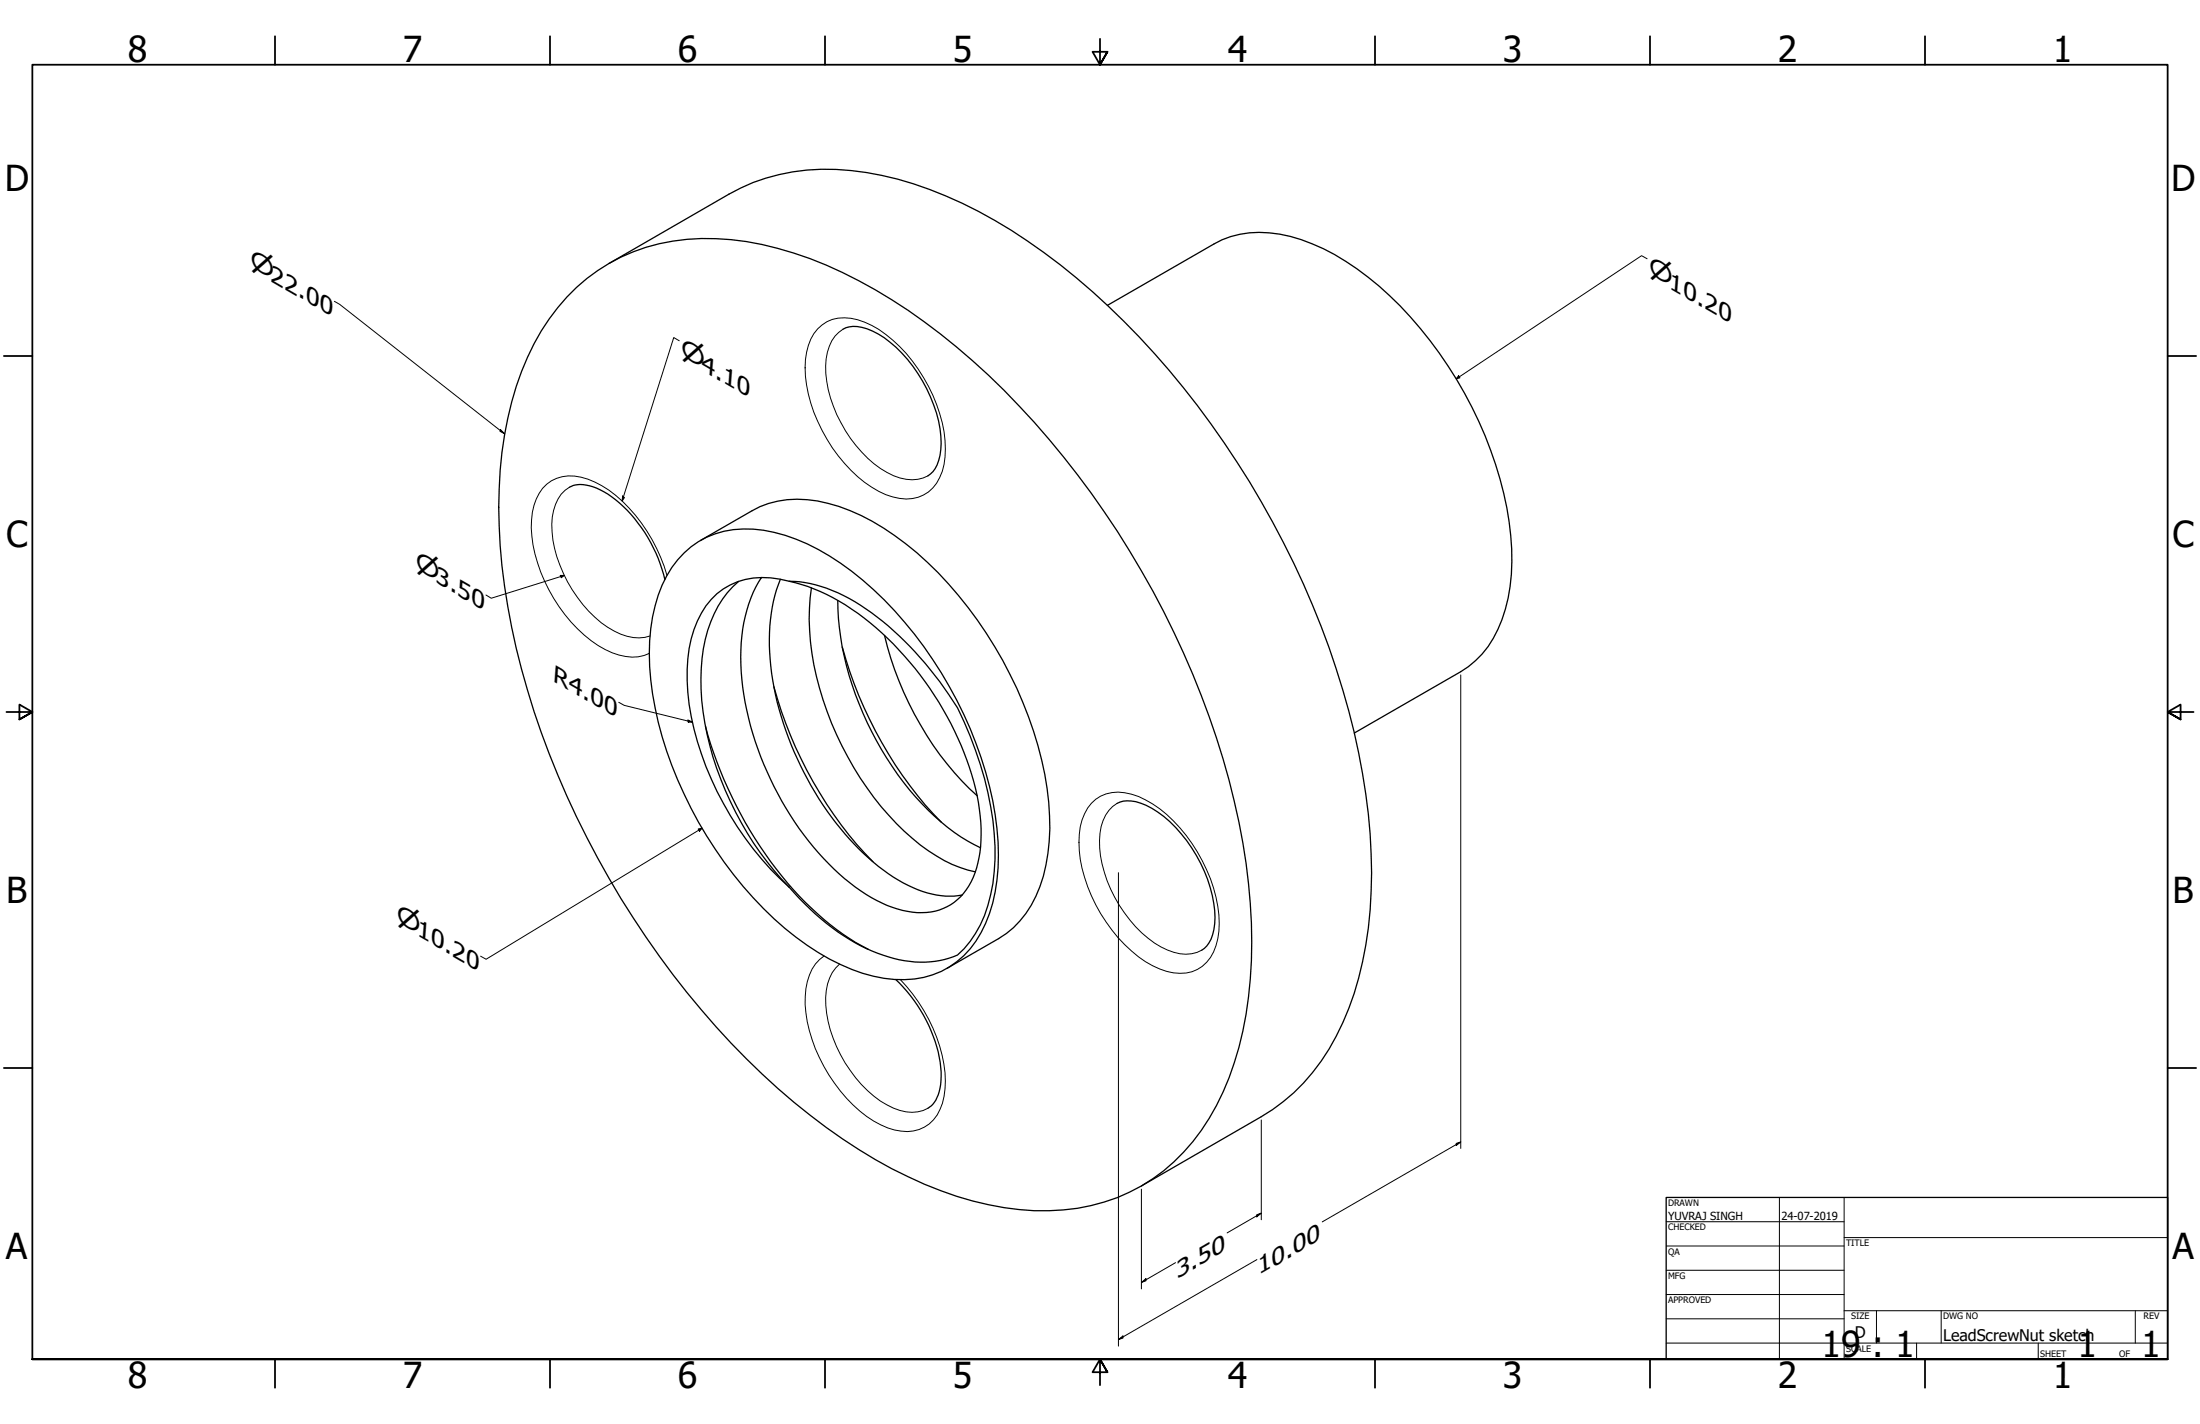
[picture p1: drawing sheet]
<svg xmlns="http://www.w3.org/2000/svg" width="864mm" height="559mm" viewBox="0 0 864 559" stroke-linecap="round" stroke-linejoin="round" font-family="sans-serif">
<!-- layer: Visible Narrow (ANSI) -->
<path d="M321 129a14.6 14.6 0 0 1 15.7-3.5 46.3 46.3 0 0 1 23.7 19.3 56 56 0 0 1 10.6 34.5 18.1 18.1 0 0 1-8.5 14.9 17.3 17.3 0 0 1-14.8-.1 55.1 55.1 0 0 1-26.7-28.7 46.7 46.7 0 0 1-4.4-27.1 18.3 18.3 0 0 1 4.4-9.3zM331 129.2a14.9 14.9 0 0 0-6.7 11.6 47.7 47.7 0 0 0 9.6 31.3 39.1 39.1 0 0 0 19.4 15.5 14.5 14.5 0 0 0 10.9-.8M223.5 191.2a15.2 15.2 0 0 0-6.7 11.7 48.5 48.5 0 0 0 12 34.3 33.7 33.7 0 0 0 19.8 13l4.5-.1 2.1-.5M261.8 225.8a61.5 61.5 0 0 0-25.5-35.2 22.5 22.5 0 0 0-15.6-3.5 14.4 14.4 0 0 0-11.1 11.2 43.2 43.2 0 0 0 2.6 26.1 59.5 59.5 0 0 0 25.4 30.5 20.8 20.8 0 0 0 15.2 2.3l2.1-.8M428.4 315.2a14.7 14.7 0 0 1 15.8-3.5 43.9 43.9 0 0 1 21.4 16.2 59.2 59.2 0 0 1 13 34.4 22.3 22.3 0 0 1-5 15.3 14.6 14.6 0 0 1-15.6 3.6 43.9 43.9 0 0 1-21.5-16.2 59.2 59.2 0 0 1-13-34.5 21.9 21.9 0 0 1 4.9-15.3zM438.5 315.3a14.9 14.9 0 0 0-6.7 11.7 48.5 48.5 0 0 0 11.7 34.1 34.2 34.2 0 0 0 19.7 13.2 13.2 13.2 0 0 0 8.5-1.4M323.5 375.2a17.4 17.4 0 0 0-7.1 12.7 50.3 50.3 0 0 0 7 30.6 55.5 55.5 0 0 0 22.3 22.9 19 19 0 0 0 17.2 .9 16.2 16.2 0 0 0 7.7-12.1 48.7 48.7 0 0 0-6-30.2 67.5 67.5 0 0 0-11.2-15.6M329.6 378.3a18.4 18.4 0 0 0-5.4 16.2 51.6 51.6 0 0 0 24 39.1 16.5 16.5 0 0 0 16 1.3" fill="none" stroke="#000" stroke-width=".39"/>
<!-- layer: Visible (ANSI) -->
<g fill="none" stroke="#000" stroke-width=".51">
<path d="M222.5 116.6a73.7 73.7 0 0 1 58.6-22.9 131.7 131.7 0 0 1 56 16.5 251 251 0 0 1 68.9 55.5 347.4 347.4 0 0 1 80.3 156.9 204.1 204.1 0 0 1 1.6 82 100.3 100.3 0 0 1-23.3 47.5 72.3 72.3 0 0 1-52.8 23 121.5 121.5 0 0 1-55.3-13.3 238.6 238.6 0 0 1-69.5-52.4 350.7 350.7 0 0 1-84.4-155.1 221.7 221.7 0 0 1-5.6-76.8 116.5 116.5 0 0 1 18.6-52.3zM239.1 103.4l47-27.2a80.7 80.7 0 0 1 53.9-8.5 159.4 159.4 0 0 1 63.5 27 298.8 298.8 0 0 1 77.1 79.1 337.5 337.5 0 0 1 54.3 129.8 192.9 192.9 0 0 1 0 73.8 97.1 97.1 0 0 1-27 51.4l-8.3 6.6-4.5 2.8-47 27.2M434.7 119.8l41.8-24a39.4 39.4 0 0 1 30-3 88.5 88.5 0 0 1 34.8 19.4 158.6 158.6 0 0 1 51.1 92.5 76 76 0 0 1-4.4 42.3 36.2 36.2 0 0 1-14.6 16.6l-41.8 24.1M331 129.2a11 11 0 0 1 9.4-.2 45.1 45.1 0 0 1 21.7 20.5 48.2 48.2 0 0 1 7.2 26.8 13 13 0 0 1-5.1 10.5M223.5 191.2a13.1 13.1 0 0 1 12.1 1 53.4 53.4 0 0 1 24.2 31.1l1.2 4.1M268.5 217a35.3 35.3 0 0 1 31.3-8.9 77.4 77.4 0 0 1 34.6 16.1 157.4 157.4 0 0 1 56.3 95.5 81.4 81.4 0 0 1-2.3 38.8 36.6 36.6 0 0 1-22.3 24 46 46 0 0 1-31.7-2.1 112 112 0 0 1-42.7-32.5 160.3 160.3 0 0 1-35.5-75.6 78.9 78.9 0 0 1 3.7-42.7 38.9 38.9 0 0 1 8.6-12.6zM275 212.1l20.1-11.6a39 39 0 0 1 30-3 88 88 0 0 1 34.8 19.4 158.6 158.6 0 0 1 51.1 92.5 80.6 80.6 0 0 1-2.8 38.5 38.5 38.5 0 0 1-16.2 20.4l-20.1 11.6M289.9 228.2a45 45 0 0 0-14.3 30.2 106.6 106.6 0 0 0 11.1 56.1 120 120 0 0 0 23.1 33.6M298.9 226.6a58.5 58.5 0 0 0-8.1 34.1 123.9 123.9 0 0 0 32.5 76.2 68.9 68.9 0 0 0 28.9 19.8 24.7 24.7 0 0 0 22.4-2.6 28.5 28.5 0 0 0 10.1-19.6 82.1 82.1 0 0 0-7.4-42.1 124.1 124.1 0 0 0-45.4-55 66.3 66.3 0 0 0-32.8-10.8 26.9 26.9 0 0 0-25.4 17.1 60.4 60.4 0 0 0-3.2 32.7 125.3 125.3 0 0 0 39.3 71.7M306.3 227.3a73.2 73.2 0 0 0-3 39.7 125.9 125.9 0 0 0 37.7 69.7 54.6 54.6 0 0 0 28.4 14.8l5.1 .2 3.2-.5M309.8 228.1a54 54 0 0 1 30.1 10.9 131.6 131.6 0 0 1 36 38.7 131.2 131.2 0 0 1 14.7 59.5 56.1 56.1 0 0 1-9.8 32.2l-2.3 2.9-2.6 2.5a40.8 40.8 0 0 1-31.5-.8 89.5 89.5 0 0 1-34.6-25.9M318.5 230.7a102.1 102.1 0 0 0 7.9 53 119.8 119.8 0 0 0 34.8 47.8 53.2 53.2 0 0 0 21.7 10.6"/>
<path d="M328.9 235.6a120.7 120.7 0 0 0 21.3 65.1 93.7 93.7 0 0 0 32.1 30.7l2.6 1.3M330.6 253.9a159.7 159.7 0 0 0 38.9 68.7M347.2 249.4a126.2 126.2 0 0 0 36.3 62.8M303.8 269.5a159 159 0 0 0 38.8 68.6M276.9 285a156.1 156.1 0 0 0 44.1 73.6 89.4 89.4 0 0 0 19.9 14M438.5 315.3a12.3 12.3 0 0 1 11.5 .7 50.9 50.9 0 0 1 22.8 25.9 42 42 0 0 1 3.7 22.9 11.3 11.3 0 0 1-4.8 8.1M351.6 384.4a55.8 55.8 0 0 1 17.8 37.9 15.4 15.4 0 0 1-3.8 11.7l-1.4 .9"/>
</g>
<!-- layer: Border (ANSI) -->
<g fill="none" stroke="#000" stroke-width=".7">
<path d="M107.9 14.2v11.2M215.9 14.2v11.2M323.8 14.2v11.2M431.8 15.2v10.2l-2.9-5.1h5.8l-2.9 5.1 2.9-5.1M539.8 14.2v11.2M647.7 14.2v11.2M755.6 14.2v11.2M1.5 139.7h11.2M850.9 139.7h11.2M2.5 279.4h10.2l-5.1-2.9v5.8l5.1-2.9-5.1 2.9M861.1 279.4h-10.2l5.1-2.9v5.8l-5.1-2.9 5.1 2.9M1.5 419.1h11.2"/>
<path d="M850.9 419.1h11.2M12.7 533.4v-508h838.2v508h-838.2h838.2M107.9 533.4v11.2M215.9 533.4v11.2M323.8 533.4v11.2M434.7 538.5l-2.9-5.1 2.9 5.1h-5.8l2.9-5.1v10.2M539.8 533.4v11.2M647.7 533.4v11.2M755.6 533.4v11.2"/>
</g>
<!-- layer: Title (ANSI) -->
<g fill="none" stroke="#000" stroke-width=".39">
<path d="M654 479.4h69.9M698.5 469.9v63.5M723.9 469.9v63.5M654 488.9h69.9M654 498.5h69.9M723.9 485.6h127M654 508h69.9M654 517.5h69.9M723.9 514.3h127M736.6 514.3v12.7M762 514.3v12.7M838.2 514.3v12.7"/>
<path d="M654 527h196.9M752.3 527v6.4M800.1 527v6.4"/>
</g>
<path d="M654 469.9h196.9v63.5h-196.9z" fill="none" stroke="#000" stroke-width=".51"/>
<!-- layer: Dimension (ANSI) -->
<g fill="none" stroke="#000" stroke-width=".39">
<path d="M131.3 118.2l2 1.2 64.8 50.8M646.6 101.5l-2.2-1.2-72.8 48.4M266.6 133.7l-2.1-1.2-20.3 64.1M572.6 147.4l.5 .9-1.5 .4zM196.4 168.5l1.7 1.7-1.8-.9zM244.4 194.6l.7 .7-.9 1.3zM219.9 225.8h1.6l-1.2 .9zM221.5 225.8l-28.7 9-2-1.3M242.9 275.6l2.1 1.2 26.8 6.5M573.4 264.9v185.8M270 282.5l1.8 .8-1.6 .1zM274.1 325.3l1.5-.3-1 1.2z"/>
<path d="M275.6 325l-84.8 51.4-2.1-1.2M439 342.5v185.8M495.1 439.5v39.2M571.6 448.7l1.8-.6-1.8 1.4zM573.4 448.1l-54.4 31.4M448.1 466.7v39.1M493.3 476.7l1.8-.6-1.8 1.4zM495.1 476.1l-13.4 7.7M461.5 495.5l-13.4 7.7M493.4 494.3l-54.4 31.4M448.1 503.2l1.7-1.4v.8zM439 525.7l1.8-1.4v.8z"/>
</g>
<g fill="#000">
<path d="M572.6 147.4l.5 .9-1.5 .4z" fill-rule="evenodd"/>
<path d="M196.4 168.5l1.7 1.7-1.8-.9z" fill-rule="evenodd"/>
<path d="M244.4 194.6l.7 .7-.9 1.3z" fill-rule="evenodd"/>
<path d="M219.9 225.8h1.6l-1.2 .9z" fill-rule="evenodd"/>
<path d="M270 282.5l1.8 .8-1.6 .1z" fill-rule="evenodd"/>
<path d="M274.1 325.3l1.5-.3-1 1.2z" fill-rule="evenodd"/>
<path d="M571.6 448.7l1.8-.6-1.8 1.4z" fill-rule="evenodd"/>
<path d="M493.3 476.7l1.8-.6-1.8 1.4z" fill-rule="evenodd"/>
<path d="M448.1 503.2l1.7-1.4v.8z" fill-rule="evenodd"/>
<path d="M439 525.7l1.8-1.4v.8z" fill-rule="evenodd"/>
</g>
<g font-size="14">
<text x="50.2" y="24.4">8</text>
<text x="158.1" y="24.4">7</text>
<text x="266.1" y="24.4">6</text>
<text x="374" y="24.4">5</text>
<text x="482" y="24.4">4</text>
<text x="589.9" y="24.4">3</text>
<text x="697.9" y="24.4">2</text>
<text x="805.8" y="24.4">1</text>
<text x="1.8" y="74.9">D</text>
<text x="852.2" y="74.9">D</text>
<text x="2.4" y="214.6">C</text>
<text x="852.8" y="214.6">C</text>
<text x="2.5" y="354.3">B</text>
<text x="852.9" y="354.3">B</text>
<text x="2.3" y="494">A</text>
<text x="852.7" y="494">A</text>
<text x="715.1" y="532.4">19 : 1</text>
<text x="815.5" y="532.6">1</text>
<text x="840.5" y="532.6">1</text>
<text x="50.2" y="544.6">8</text>
<text x="158.1" y="544.6">7</text>
<text x="266.1" y="544.6">6</text>
<text x="374" y="544.6">5</text>
<text x="482" y="544.6">4</text>
<text x="589.9" y="544.6">3</text>
<text x="697.9" y="544.6">2</text>
<text x="805.8" y="544.6">1</text>
</g>
<g font-size="9.7">
<text x="98" y="104.5" transform="rotate(30 98 104.5)">⌀22.00</text>
<text x="647.1" y="107.3" transform="rotate(30 647.1 107.3)">⌀10.20</text>
<text x="267.1" y="139.4" transform="rotate(30 267.1 139.4)">⌀4.10</text>
<text x="163" y="222.8" transform="rotate(30 163 222.8)">⌀3.50</text>
<text x="155.5" y="361.4" transform="rotate(30 155.5 361.4)">⌀10.20</text>
</g>
<g font-size="9.1">
<text x="462" y="501.7" transform="rotate(-30 462 501.7)">3.50</text>
<text x="494" y="500.5" transform="rotate(-30 494 500.5)">10.00</text>
</g>
<text font-size="9" x="217" y="267.1" transform="rotate(30 217 267.1)">R4.00</text>
<g font-size="6.3">
<text x="728.1" y="524.9">D</text>
<text x="762.8" y="526.2">LeadScrewNut sketch</text>
</g>
<g font-size="4.4">
<text x="654.8" y="478.6">YUVRAJ SINGH</text>
<text x="699.3" y="478.6">24-07-2019</text>
</g>
<g font-size="3.5">
<text x="654.8" y="473.2">DRAWN</text>
<text x="654.8" y="482.8">CHECKED</text>
<text x="724.7" y="488.9">TITLE</text>
<text x="654.8" y="492.3">QA</text>
<text x="654.8" y="501.8">MFG</text>
<text x="654.8" y="511.4">APPROVED</text>
<text x="726.7" y="517.7">SIZE</text>
<text x="762.8" y="517.7">DWG NO</text>
<text x="841.4" y="517.7">REV</text>
<text x="724.7" y="530.4">SCALE</text>
<text x="800.9" y="532.6">SHEET</text>
<text x="831.8" y="532.6">OF</text>
</g>
</svg>
